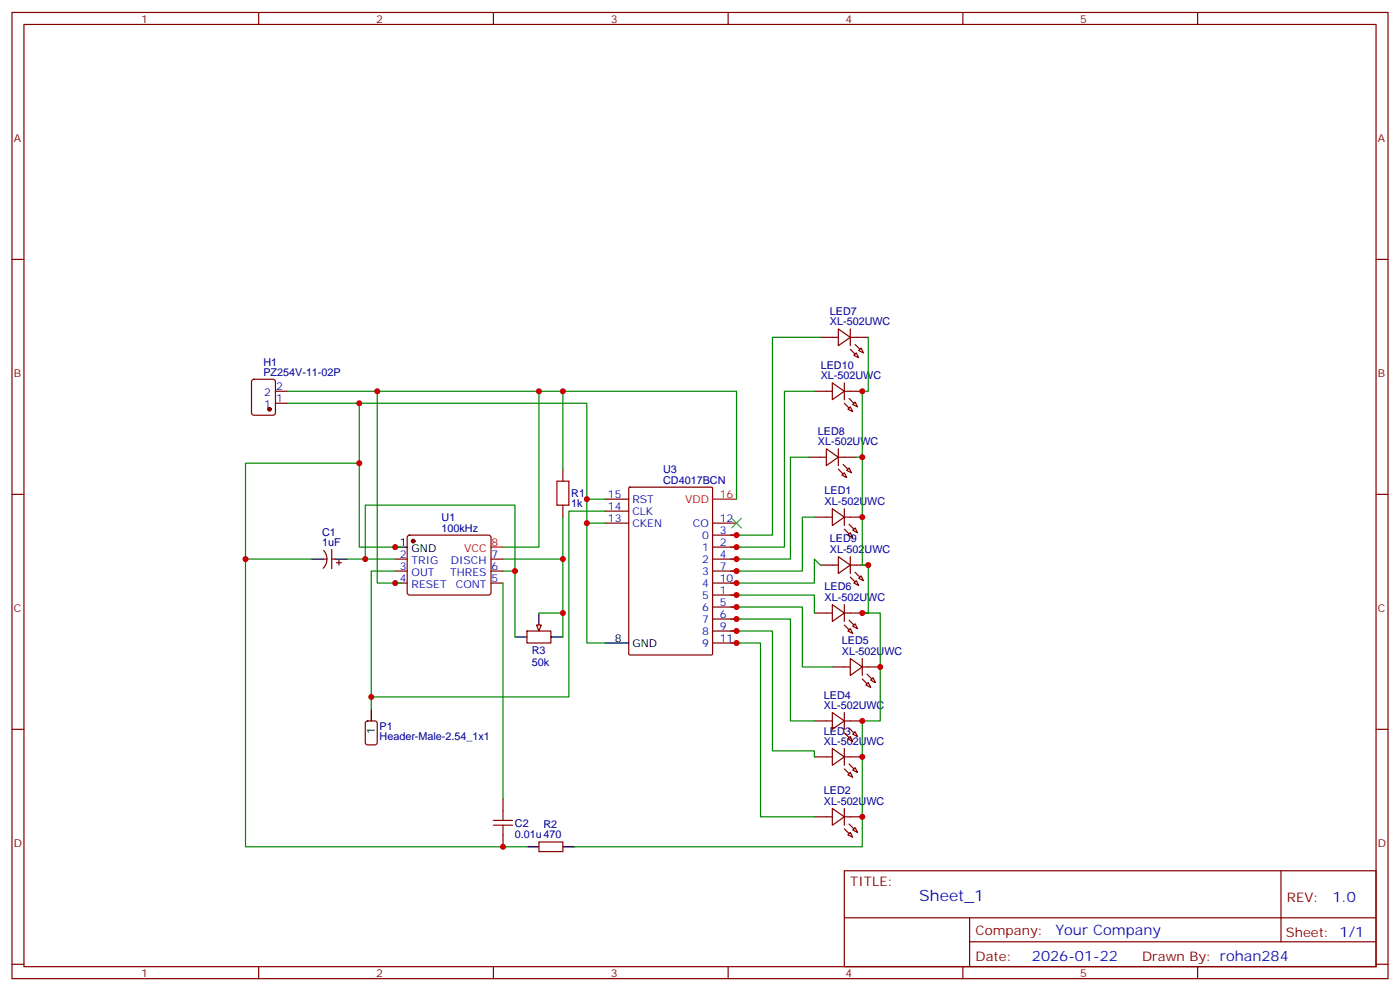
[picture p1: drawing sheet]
<svg xmlns="http://www.w3.org/2000/svg" width="412mm" height="292mm" viewBox="0 0 412 292" stroke-linecap="round" stroke-linejoin="round" font-family="sans-serif">
<g fill="none" stroke="#870000" stroke-width=".35">
<path d="M3.5 3.7h405.4v284.3h-405.4zM7.1 7.2h398.2v277.3h-398.2zM76.2 3.7v3.5M145.3 3.7v3.5M214.5 3.7v3.5M283.6 3.7v3.5M352.8 3.7v3.5M3.5 76.3h3.6M405.3 76.3h3.6M74.3 111.8l.5-.2h5.6l.7 .4v9.5l-.4 .6-5.9 .1-.7-.5v-9.4zM81.1 118.7h3.6M81.1 115.1h3.6"/>
<path d="M165.8 138.1v3.5M3.5 145.5h3.6M120.2 157.7l.4-.2h23.3l.5 .2 .2 .5v16.5l-.7 .4h-23.5l-.5-.7v-16.2zM165.8 148.7v3.5M405.3 145.5h3.6M95.2 164.5h1.1M95.3 162a3.8 3.8 0 0 1-.1 5.2M97.7 164.5h1.1M97.7 161.7v5.7M99.1 165.6h1.4M99.8 164.9v1.4M116.4 164.5h3.5"/>
<path d="M116.4 168.1h3.5M116.4 171.6h3.5M144.6 164.5h3.6M144.6 168.1h3.6M144.6 171.6h3.6M155.2 185.7h7.1v3.5h-7.1zM3.5 214.6h3.6M107.8 212.4l.5-.2h2.1l.7 .4v5.9l-.4 .7h-2.4l-.6-.4-.1-5.9zM405.3 214.6h3.6M148.2 235.1v3.5M148.2 245.7v3.5M158.7 247.8h7.1v2.8h-7.1z"/>
<path d="M248.7 256.3h156.6v28.2h-156.6zM377.3 256.3v20.9M248.7 270.1h156.5M285.6 277.2h119.6M285.6 270.1v14.1M3.5 283.8h3.6M76.2 284.5v3.5M145.3 284.5v3.5M214.5 284.5v3.5M283.6 284.5v3.5M352.8 284.5v3.5M405.3 283.8h3.6"/>
</g>
<g fill="#870000" stroke="#870000" stroke-width=".35">
<circle cx="121.7" cy="159.2" r=".53"/>
<circle cx="79.4" cy="120.4" r=".53"/>
</g>
<path d="M91.7 164.5h3.5M98.8 164.5h3.5M116.4 161h3.5M151.7 187.5h3.5M158.7 180.4v3.5M162.3 187.5h3.5M109.4 208.6v3.6M155.2 249.2h3.5M165.8 249.2h3.5" fill="none" stroke="#000" stroke-width=".35"/>
<path d="M144.6 161h3.6" fill="none" stroke="#f00" stroke-width=".35"/>
<path d="M164 141.6h3.6v7.1h-3.6zM148.2 238.6v2.8M145.3 242.9h5.7M145.3 241.4h5.7M148.2 242.9v2.8" fill="none" stroke="#a10000" stroke-width=".35"/>
<path d="M158 183.9h1.5l-.8 1.8z" fill="#f0f0f0" stroke="#870000" stroke-width=".35"/>
<g fill="none" stroke="#870000" stroke-width=".35">
<path d="M241.7 99.3h5.2M246.9 96.8l3.6 2.5-3.6 2.4zM250.5 99.3h5.3M250.5 96.8v4.9M239.9 115.1h5.3M245.2 112.7l3.5 2.4-3.5 2.5zM248.7 112.7v4.9M248.7 115.1h5.3M251.2 119l.7-.7 .7 1.4zM251.5 104.6l.7-.7 .7 1.4zM252.9 103.2l.7-.8 .8 1.5zM238.1 134.5h5.3"/>
<path d="M243.4 132.1l3.5 2.4-3.5 2.5zM246.9 134.5h5.3M246.9 132.1v4.9M248 139.8l.7-.7 .7 1.4zM249.4 138.4l.7-.7 .7 1.4zM249.8 120.4l.7-.7 .7 1.4zM178.2 154h7M178.2 146.9h7M178.2 150.4h7M185.3 143.5l.3-.1h23.9l.4 .1v48.9l-.2 .3-24.1 .1-.3-.2zM209.9 157.5h7.1M209.9 154h7.1"/>
<path d="M239.9 152.2h5.3M245.2 149.7l3.5 2.5-3.5 2.5zM248.7 152.2h5.3M248.7 149.7v5M249.8 157.5l.7-.7 .7 1.4zM251.2 156.1l.7-.7 .7 1.4zM209.9 175.1h7.1M209.9 161h7.1M209.9 164.5h7.1M209.9 178.6h7.1M209.9 168.1h7.1M209.9 171.6h7.1"/>
<path d="M241.7 166.3h5.2M245.2 177.9l3.5 2.5-3.5 2.5zM246.9 163.8l3.6 2.5-3.6 2.5zM248.7 177.9v5M250.5 163.8v5M250.5 166.3h5.3M252.2 170.9l.7 1.4-1.4-.7zM252.9 170.2l.7-.7 .8 1.4zM209.9 182.2h7.1M209.9 185.7h7.1M209.9 189.2h7.1M239.9 180.4h5.3"/>
<path d="M245.2 196.3h5.3M248.7 180.4h5.3M249.8 185.7l.7-.7 .7 1.4zM250.5 193.8l3.5 2.5-3.5 2.5zM251.2 184.3l.7-.7 .7 1.4zM254 196.3h5.3M254 193.8v5M257.2 199.5l.7 1.4-1.4-.7zM239.9 212.2h5.3M245.2 209.7l3.5 2.5-3.5 2.4zM248.7 209.7v4.9M248.7 212.2h5.3"/>
<path d="M249.8 217.5l.7-.8 .7 1.5zM251.2 216l.7-.7 .7 1.4zM255.1 201.6l.7-.7 .7 1.4zM239.9 222.7h5.3M245.2 237.9l3.5 2.5-3.5 2.5zM245.2 220.3l3.5 2.4-3.5 2.5zM248.7 220.3v4.9M248.7 237.9v5M248.7 222.7h5.3M249.8 228l.7-.7 .7 1.4zM251.2 226.6l.7-.7 .7 1.4zM239.9 240.4h5.3"/>
<path d="M248.7 240.4h5.3M249.8 245.7l.7-.7 .7 1.4zM251.2 244.3l.7-.7 .7 1.4z"/>
</g>
<g fill="#870000" stroke="#870000" stroke-width=".35">
<path d="M250.1 154.3l1.4 1.4z"/>
<path d="M248.7 155.7l1.4 1.4z"/>
<path d="M250.1 242.5l1.4 1.4z"/>
<path d="M248.7 243.9l1.4 1.4z"/>
<path d="M250.1 224.9l1.4 1.4z"/>
<path d="M248.7 226.3l1.4 1.4z"/>
<path d="M250.1 214.3l1.4 1.4z"/>
<path d="M248.7 215.7l1.4 1.4z"/>
<path d="M255.4 198.4l1.4 1.4z"/>
<path d="M254 199.8l1.4 1.4z"/>
<path d="M250.1 182.5l1.4 1.4z"/>
<path d="M248.7 183.9l1.4 1.4z"/>
<path d="M251.9 101.4l1.4 1.4z"/>
<path d="M250.5 102.8l1.4 1.4z"/>
<path d="M248.4 136.7l1.4 1.4z"/>
<path d="M246.9 138.1l1.5 1.4z"/>
<path d="M251.9 168.4l1.4 1.4z"/>
<path d="M250.5 169.8l1.4 1.4z"/>
<path d="M250.1 117.3l1.4 1.4z"/>
<path d="M248.7 118.7l1.4 1.4z"/>
</g>
<g fill="none" stroke="#008700" stroke-width=".35">
<path d="M241.7 99.3h-14.2v58.2h-12.3M255.8 99.3v15.8h-1.8v19.4h-1.8M84.7 115.1h132.3v31.8M84.7 118.7h88.2v70.5h5.3M105.8 118.7v42.3h12.4M111.1 115.1v56.5h7.1M158.7 115.1v45.9h-10.5M165.8 115.1v23M239.9 115.1h-8.8v45.9h-15.9M105.8 136.3h-33.5v28.2M238.1 134.5h-5.3v30h-17.6M254 134.5v31.8h1.8v14.1h-1.8h5.3v31.8h-5.3v37h-84.7"/>
<path d="M165.8 152.2v35.3M172.9 154h5.3M172.9 146.9h5.3M178.2 150.4h-10.6v54.7h-58.2M239.9 152.2h-3.5v15.9h-21.2M91.7 164.5h-19.4v84.7h82.9M102.3 164.5h14.1M107.6 164.5v-15.8h44.1v38.8M116.4 168.1h-7v40.5M148.2 164.5h17.6M148.2 171.6v63.5M148.2 168.1h3.5"/>
<path d="M215.2 175.1h24.7v5.3M215.2 178.6h21.2v17.7h8.8M241.7 166.3l-1.8-1.8v7.1h-24.7M158.7 180.4h7.1M215.2 182.2h17.6v30h7.1M215.2 185.7h12.3v35.3h12.4v1.7M215.2 189.2h8.8v51.2h15.9"/>
</g>
<path d="M178.2 189.2h7" fill="none" stroke="#000" stroke-width=".35"/>
<path d="M209.9 146.9h7.1" fill="none" stroke="#f00" stroke-width=".35"/>
<path d="M215.5 152.5l2.9 2.9M218.4 152.5l-2.9 2.9" fill="none" stroke="#3c3" stroke-width=".35"/>
<g fill="#c00">
<circle cx="254" cy="115.1" r=".88"/>
<circle cx="254" cy="134.5" r=".88"/>
<circle cx="254" cy="152.2" r=".88"/>
<circle cx="255.8" cy="166.3" r=".88"/>
<circle cx="254" cy="180.4" r=".88"/>
<circle cx="259.3" cy="196.3" r=".88"/>
<circle cx="254" cy="212.2" r=".88"/>
<circle cx="254" cy="222.7" r=".88"/>
<circle cx="217" cy="175.1" r=".88"/>
<circle cx="217" cy="161" r=".88"/>
<circle cx="217" cy="157.5" r=".88"/>
<circle cx="217" cy="164.5" r=".88"/>
<circle cx="217" cy="178.6" r=".88"/>
<circle cx="217" cy="182.2" r=".88"/>
<circle cx="217" cy="168.1" r=".88"/>
<circle cx="217" cy="185.7" r=".88"/>
<circle cx="217" cy="171.6" r=".88"/>
<circle cx="217" cy="189.2" r=".88"/>
<circle cx="254" cy="240.4" r=".88"/>
<circle cx="148.2" cy="249.2" r=".88"/>
<circle cx="158.8" cy="115.1" r=".88"/>
<circle cx="105.8" cy="118.7" r=".88"/>
<circle cx="116.4" cy="161" r=".88"/>
<circle cx="72.3" cy="164.5" r=".88"/>
<circle cx="105.8" cy="136.3" r=".88"/>
<circle cx="111.1" cy="115.1" r=".88"/>
<circle cx="116.4" cy="171.6" r=".88"/>
<circle cx="107.6" cy="164.5" r=".88"/>
<circle cx="165.8" cy="115.1" r=".88"/>
<circle cx="151.7" cy="168.1" r=".88"/>
<circle cx="172.9" cy="154" r=".88"/>
<circle cx="172.9" cy="146.9" r=".88"/>
<circle cx="109.4" cy="205.1" r=".88"/>
<circle cx="165.8" cy="164.5" r=".88"/>
<circle cx="165.8" cy="180.4" r=".88"/>
</g>
<text font-size="4.6" fill="#00f" x="270.8" y="265.3">Sheet_1</text>
<g font-size="4.2" fill="#00f">
<text x="392.5" y="265.5">1.0</text>
<text x="310.9" y="275.1">Your Company</text>
<text x="304" y="282.9">2026-01-22</text>
</g>
<g font-size="3.9" fill="#800">
<text x="250.5" y="260.8">TITLE:</text>
<text x="379.1" y="265.5">REV:</text>
<text x="287.4" y="275">Company:</text>
<text x="378.7" y="275.7">Sheet: 1/1</text>
<text x="287.4" y="282.7">Date:</text>
<text x="336.4" y="282.8">Drawn By: rohan284</text>
</g>
<g font-size="3.2" fill="#800">
<text x="41.6" y="6.7">1</text>
<text x="110.8" y="6.7">2</text>
<text x="179.9" y="6.7">3</text>
<text x="249.1" y="6.7">4</text>
<text x="318.2" y="6.7">5</text>
<text x="4.1" y="41.8">A</text>
<text x="405.9" y="41.8">A</text>
<text x="4.1" y="110.9">B</text>
<text x="405.9" y="110.9">B</text>
<text x="4.1" y="180.1">C</text>
<text x="405.9" y="180.1">C</text>
<text x="4.1" y="249.2">D</text>
<text x="405.9" y="249.2">D</text>
<text x="41.6" y="287.5">1</text>
<text x="110.8" y="287.5">2</text>
<text x="179.9" y="287.5">3</text>
<text x="249.1" y="287.5">4</text>
<text x="318.2" y="287.5">5</text>
</g>
<g font-size="3.2" fill="#000080">
<text x="244.5" y="95.7">XL-502UWC</text>
<text x="244.5" y="92.8">LED7</text>
<text x="77.6" y="107.6">H1</text>
<text x="77.6" y="110.6">PZ254V-11-02P</text>
<text x="241.8" y="111.6">XL-502UWC</text>
<text x="241.8" y="108.7">LED10</text>
<text x="240.9" y="131">XL-502UWC</text>
<text x="240.9" y="127.9">LED8</text>
<text x="195.4" y="142.3">CD4017BCN</text>
<text x="195.4" y="139.2">U3</text>
<text x="168.3" y="149.2">1k</text>
<text x="168.3" y="146.3">R1</text>
<text x="242.9" y="148.7">XL-502UWC</text>
<text x="242.9" y="145.4">LED1</text>
<text x="130.1" y="153.3">U1</text>
<text x="94.9" y="160.7">1uF</text>
<text x="94.9" y="157.7">C1</text>
<text x="130.1" y="156.4">100kHz</text>
<text x="244.5" y="159.6">LED9</text>
<text x="244.5" y="162.8">XL-502UWC</text>
<text x="242.9" y="173.7">LED6</text>
<text x="242.9" y="176.9">XL-502UWC</text>
<text x="248" y="189.6">LED5</text>
<text x="156.6" y="195.9">50k</text>
<text x="156.6" y="192.4">R3</text>
<text x="248" y="192.8">XL-502UWC</text>
<text x="242.7" y="208.6">XL-502UWC</text>
<text x="242.7" y="205.7">LED4</text>
<text x="111.8" y="214.7">P1</text>
<text x="111.8" y="217.7">Header-Male-2.54_1x1</text>
<text x="242.7" y="219.2">XL-502UWC</text>
<text x="242.7" y="216.3">LED3</text>
<text x="242.7" y="233.7">LED2</text>
<text x="242.7" y="236.9">XL-502UWC</text>
<text x="151.7" y="243.4">C2</text>
<text x="160.1" y="243.6">R2</text>
<text x="151.7" y="246.5">0.01u470</text>
</g>
<g font-size="3.2" fill="#00f">
<text x="77.8" y="116.6">2</text>
<text x="81.3" y="118.3">1</text>
<text x="81.3" y="114.8">2</text>
<text x="77.8" y="120.1">1</text>
<text x="179.1" y="146.5">15</text>
<text x="186.3" y="148">RST</text>
<text x="179.1" y="150.1">14</text>
<text x="179.1" y="153.6">13</text>
<text x="186.3" y="151.5">CLK</text>
<text x="186.3" y="155">CKEN</text>
<text x="204.1" y="155">CO</text>
<text x="212" y="153.6">12</text>
<text x="206.8" y="158.5">0</text>
<text x="212" y="160.7">2</text>
<text x="212" y="157.1">3</text>
<text x="117.8" y="164.2">2</text>
<text x="117.8" y="167.7">3</text>
<text x="121.2" y="165.9">TRIG</text>
<text x="132.8" y="165.9">DISCH</text>
<text x="144.8" y="167.7">6</text>
<text x="144.8" y="164.2">7</text>
<text x="206.8" y="162.1">1</text>
<text x="206.8" y="165.6">2</text>
<text x="212" y="164.2">4</text>
<text x="212" y="167.7">7</text>
<text x="117.8" y="171.2">4</text>
<text x="121.2" y="169.5">OUT</text>
<text x="121.2" y="173">RESET</text>
<text x="132.6" y="169.5">THRES</text>
<text x="134.3" y="173">CONT</text>
<text x="144.8" y="171.2">5</text>
<text x="206.8" y="169.1">3</text>
<text x="206.8" y="172.6">4</text>
<text x="212" y="171.2">10</text>
<text x="206.8" y="176.2">5</text>
<text x="206.8" y="179.7">6</text>
<text x="212" y="174.8">1</text>
<text x="212" y="178.3">5</text>
<text x="206.8" y="183.2">7</text>
<text x="212" y="181.8">6</text>
<text x="212" y="185.3">9</text>
<text x="206.8" y="186.8">8</text>
<text x="206.8" y="190.3">9</text>
<text x="212" y="188.9">11</text>
</g>
<g font-size="3.2" fill="#f00">
<text x="201.8" y="148">VDD</text>
<text x="212" y="146.5">16</text>
<text x="144.8" y="160.7">8</text>
<text x="136.7" y="162.4">VCC</text>
</g>
<g font-size="3.2">
<text x="117.8" y="160.7">1</text>
<text x="121.2" y="162.4">GND</text>
<text x="181.1" y="188.9">8</text>
<text x="186.3" y="190.3">GND</text>
<text x="110.4" y="215.9" transform="rotate(-90 110.4 215.9)">1</text>
</g>
</svg>
